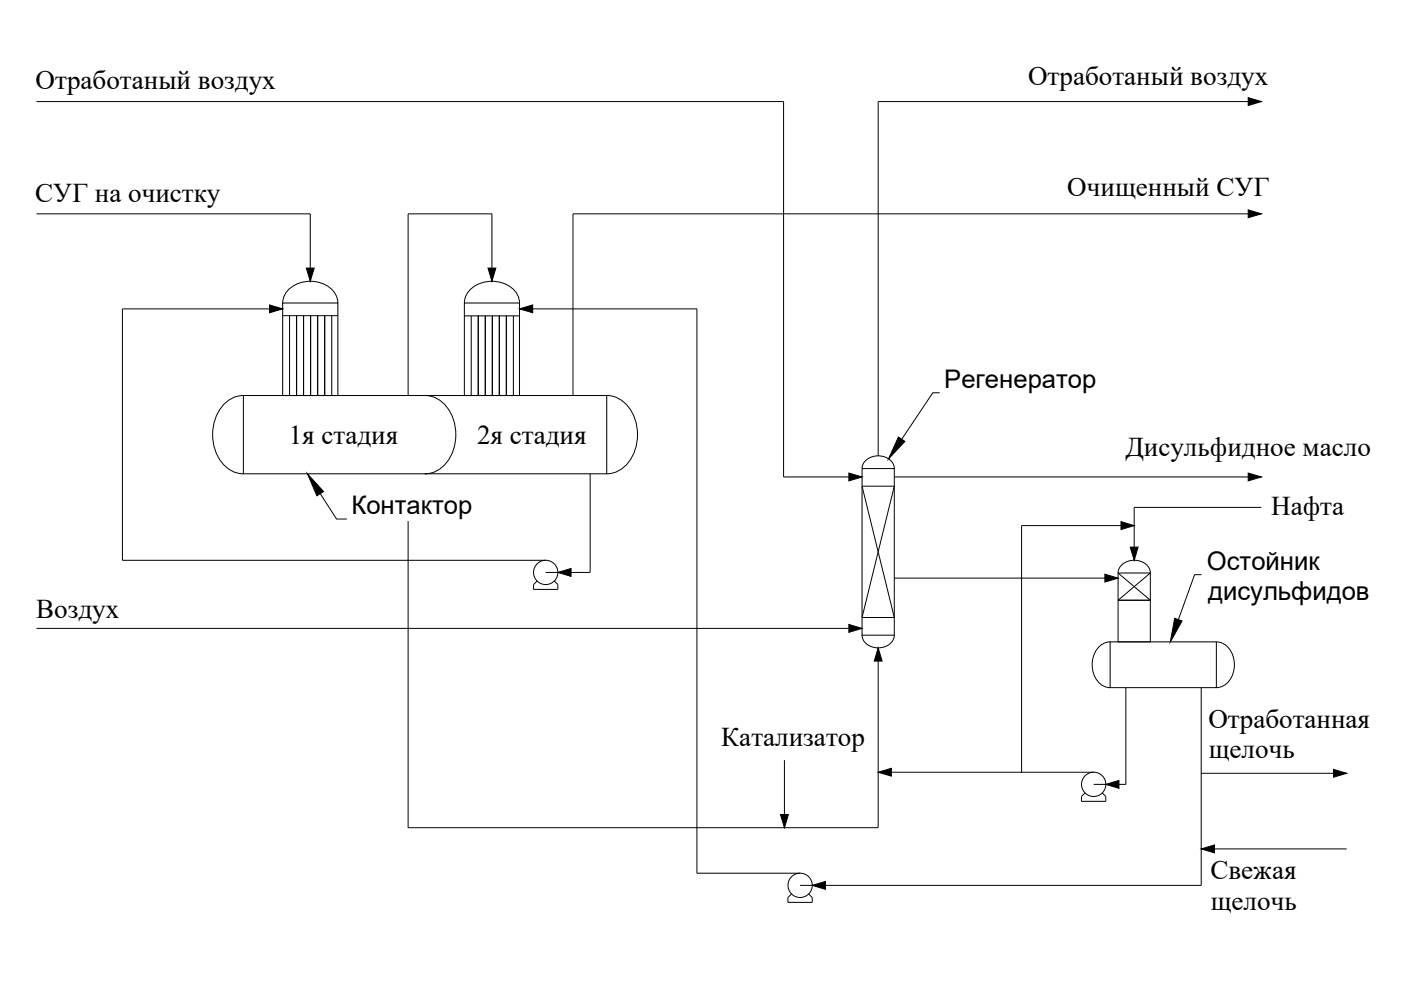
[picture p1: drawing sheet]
<svg xmlns="http://www.w3.org/2000/svg" width="297mm" height="210mm" viewBox="0 0 297 210" stroke-linecap="round" stroke-linejoin="round" font-family="sans-serif">
<!-- layer: 0 -->
<g fill="none" stroke="#000" stroke-width=".21">
<path d="M7.7 21.5h158.4v79.6h16.7M267.4 21.5h-81.2v75.2M7.7 45.3h58.1v14.3M104.3 59.6v-14.3h-17.8v38.6M267.4 45.3h-145.9v38.6M59.9 64.2h11.7v19.7h-11.7zM59.9 65.5h-33.9v53.3h89.7M59.9 66.9h11.7M59.9 64.2a5.3 5.3 0 0 1 5.9-4.6 5.3 5.3 0 0 1 5.8 4.6M61.4 67v16.9M62.9 67v16.9M64.4 67v16.9"/>
<path d="M65.9 67v16.9M67.3 67v16.9M68.8 67v16.9M70.3 67v16.9M98.5 64.2h11.6v19.7h-11.6zM98.5 67h11.6M98.5 64.2a5.3 5.3 0 0 1 5.8-4.6 5.3 5.3 0 0 1 5.8 4.6M99.9 67v16.9M101.4 67v16.9M102.9 67v16.9M104.4 67v16.9M105.9 67v16.9"/>
<path d="M107.4 67v16.9M108.8 67v16.9M110.1 65.5h37.7v119.6h21.8M51.6 83.9a6.6 6.6 0 0 0-5.9 4.8 9.4 9.4 0 0 0 3.2 11l1.7 .7 1 .1M90.1 83.9h-38.5v16.6h38.5M90.1 83.9h38.5v16.6h-38.5M90.1 83.9a6.6 6.6 0 0 1 5.9 4.8 9.4 9.4 0 0 1-3.1 11l-1.8 .7-1 .1M128.6 83.9a6.6 6.6 0 0 1 6 4.8 9.4 9.4 0 0 1-3.2 11l-1.8 .7-1 .1M182.8 99.3a3.3 3.3 0 0 1 4.2-2.6 2.92 2.92 0 0 1 2.6 2.6M182.8 99.3h6.8v35.4h-6.8zM199.2 83.3h-1.4l-6.6 9.8M67.9 104.7l3.5 5.3h2.1"/>
<path d="M86.5 110.5v65h99.7v-38.1M90.1 100.5h.1M125.1 100.5v20.9h-9.4M182.8 103.1h6.8l-6.8 27.8h6.8zM189.6 101.1h77.8M240.5 111.4h-23.9v52.3M267.4 107.6h-26.9v11.2M7.7 133.2h175.1M113.9 123.2l-.8 .7v1.1h5.2v-1.1l-.8-.7M182.8 134.7a3.3 3.3 0 0 0 4.2 2.6 2.92 2.92 0 0 0 2.6-2.6M189.6 122.6h47.5M235.4 136.1h22.5v9.7h-22.5z"/>
<path d="M235.4 136.1a4.4 4.4 0 0 0-3.8 4.8 4.5 4.5 0 0 0 3.8 4.9M237.1 121.5a3.3 3.3 0 0 1 4.2-2.6 2.92 2.92 0 0 1 2.6 2.6l-6.8 5.8M237.1 127.3h6.8v8.8h-6.8zM237.1 121.5h6.8v5.8h-6.8zM237.1 121.5l6.8 5.8M254.7 121.8h-1.4l-3.5 9.6M257.9 136.1a4.4 4.4 0 0 1 3.8 4.8 4.5 4.5 0 0 1-3.8 4.9M238.7 145.8v20.5h-6.8M254.7 145.8v41.9h-85.1M166.3 161.2v14.3M186.2 163.7h45.7M230.1 168.1l-.8 .8v1h5.1v-1l-.7-.8"/>
<path d="M254.7 180h30.8M254.7 164h30.8M167.8 189.5l-.7 .8v1h5.1v-1l-.7-.8"/>
<circle cx="115.7" cy="121.4" r="2.58"/>
<circle cx="231.9" cy="166.3" r="2.58"/>
<circle cx="169.6" cy="187.7" r="2.58"/>
</g>
<g fill="#000" stroke="#000" stroke-width=".21">
<path d="M264.6 20.7l2.8 .8-2.8 .9zM64.9 56.8h1.7l-.8 2.8zM103.5 56.8h1.6l-.8 2.8zM264.6 44.5l2.8 .8-2.8 .9zM57.1 64.7l2.8 .8-2.8 .8zM110.1 65.5l2.8-.8v1.6zM190.5 92.7l1.4 .9-3.5 3.7zM65.2 100.5l3.4 3.7-1.4 .9zM180 100.3l2.8 .8-2.8 .9zM237.7 110.6l2.8 .8-2.8 .9zM239.6 116h1.7l-.8 2.8zM264.6 100.3l2.8 .8-2.8 .9z"/>
<path d="M118.3 121.4l2.8-.9v1.7zM180 132.4l2.8 .8-2.8 .9zM234.3 121.7l2.8 .9-2.8 .8zM249.1 131.1l1.5 .6-2.5 4.4zM186.2 137.4l.8 2.8h-1.6zM165.5 172.7h1.6l-.8 2.8zM186.2 163.7l2.8-.8v1.7zM234.4 166.3l2.8-.8v1.6zM254.7 180l2.8-.8v1.6zM282.7 163.1l2.8 .9-2.8 .8zM172.2 187.7l2.8-.8v1.7z"/>
</g>
<g font-size="5.7">
<text x="7.6" y="19">Отработаный воздух</text>
<text x="218" y="18">Отработаный воздух</text>
<text x="226.3" y="41.6">Очищенный СУГ</text>
<text x="7.5" y="42.9">СУГ на очистку</text>
<text x="61.2" y="94.1">1я стадия</text>
<text x="101.2" y="94.1">2я стадия</text>
<text x="238.6" y="96.6">Дисульфидное масло</text>
<text x="269.5" y="109.2">Нафта</text>
<text x="7.6" y="131">Воздух</text>
<text x="256.2" y="154.3">Отработанная</text>
<text x="152.9" y="158.1">Катализатор</text>
<text x="256.3" y="160.8">щелочь</text>
<text x="256.6" y="186.5">Свежая</text>
<text x="256.7" y="192.9">щелочь</text>
</g>
<g font-size="5.4">
<text x="200.2" y="82.2">Регенератор</text>
<text x="74.5" y="109">Контактор</text>
<text x="255.9" y="120.8">Остойник</text>
<text x="256.1" y="127.3">дисульфидов</text>
</g>
</svg>
